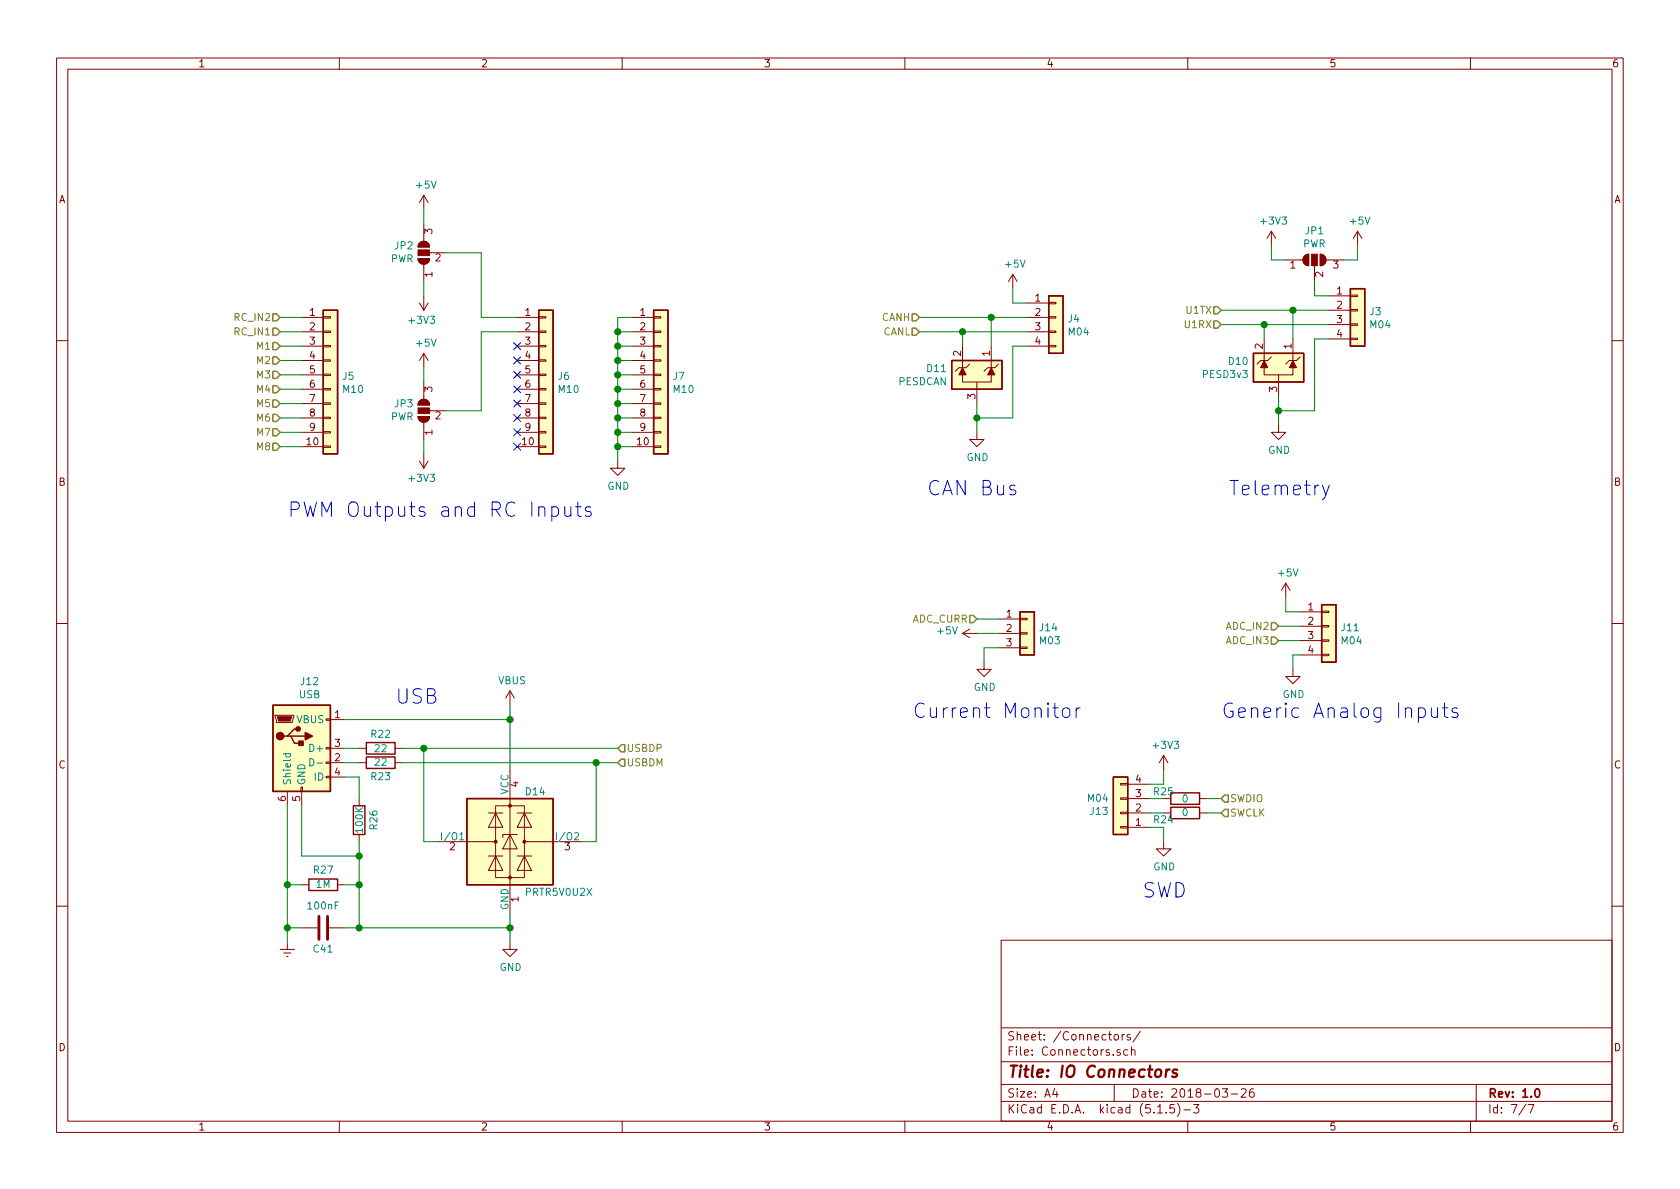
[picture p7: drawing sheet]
EESchema Schematic File Version 4
EELAYER 30 0
EELAYER END
$Descr A4 11693 8268
encoding utf-8
Sheet 6 7
Title "IO Connectors"
Date "2018-03-26"
Rev "1.0"
Comp ""
Comment1 ""
Comment2 ""
Comment3 ""
Comment4 ""
$EndDescr
Wire Wire Line
	2100 2400 1950 2400
Wire Wire Line
	2100 2500 1950 2500
Wire Wire Line
	2100 2600 1950 2600
Wire Wire Line
	2100 2700 1950 2700
Wire Wire Line
	2100 2800 1950 2800
Wire Wire Line
	2100 2900 1950 2900
Wire Wire Line
	2100 3000 1950 3000
Wire Wire Line
	2100 3100 1950 3100
Text HLabel 1950 2400 0    50   Input ~ 0
M1
Text HLabel 1950 2500 0    50   Input ~ 0
M2
Text HLabel 1950 2600 0    50   Input ~ 0
M3
Text HLabel 1950 2700 0    50   Input ~ 0
M4
Text HLabel 1950 2800 0    50   Input ~ 0
M5
Text HLabel 1950 2900 0    50   Input ~ 0
M6
Text HLabel 1950 3000 0    50   Input ~ 0
M7
Text HLabel 1950 3100 0    50   Input ~ 0
M8
$Comp
L power:GND #PWR048
U 1 1
P 4300 3200
F 0 "#PWR048" H 4300 2950 50  0001 C CNN
F 1 "GND" H 4305 3027 50  0000 C CNN
F 2 "" H 4300 3200 50  0001 C CNN
F 3 "" H 4300 3200 50  0001 C CNN
	1    4300 3200
	1    0    0    -1  
$EndComp
Wire Wire Line
	4300 3200 4300 3100
Wire Wire Line
	4300 2400 4400 2400
Wire Wire Line
	4400 2500 4300 2500
Connection ~ 4300 2500
Wire Wire Line
	4300 2500 4300 2400
Wire Wire Line
	4400 2600 4300 2600
Connection ~ 4300 2600
Wire Wire Line
	4300 2600 4300 2500
Wire Wire Line
	4400 2700 4300 2700
Connection ~ 4300 2700
Wire Wire Line
	4300 2700 4300 2600
Wire Wire Line
	4400 2800 4300 2800
Connection ~ 4300 2800
Wire Wire Line
	4300 2800 4300 2700
Wire Wire Line
	4400 2900 4300 2900
Connection ~ 4300 2900
Wire Wire Line
	4300 2900 4300 2800
Wire Wire Line
	4400 3000 4300 3000
Connection ~ 4300 3000
Wire Wire Line
	4300 3000 4300 2900
Wire Wire Line
	4400 3100 4300 3100
Connection ~ 4300 3100
Wire Wire Line
	4300 3100 4300 3000
$Comp
L Jumper:SolderJumper_3_Open JP2
U 1 1
P 2950 1750
F 0 "JP2" V 2996 1818 50  0000 L CNN
F 1 "PWR" V 2905 1818 50  0000 L CNN
F 2 "PCB_Misc:JUMPER_DUAL_SMALL" H 2950 1750 50  0001 C CNN
F 3 "~" H 2950 1750 50  0001 C CNN
	1    2950 1750
	0    -1   -1   0   
$EndComp
$Comp
L power:+3V3 #PWR056
U 1 1
P 2950 2050
F 0 "#PWR056" H 2950 1900 50  0001 C CNN
F 1 "+3V3" H 2965 2223 50  0000 C CNN
F 2 "" H 2950 2050 50  0001 C CNN
F 3 "" H 2950 2050 50  0001 C CNN
	1    2950 2050
	-1   0    0    1   
$EndComp
Wire Wire Line
	2950 2050 2950 1950
$Comp
L power:+5V #PWR051
U 1 1
P 2950 1450
F 0 "#PWR051" H 2950 1300 50  0001 C CNN
F 1 "+5V" H 2965 1623 50  0000 C CNN
F 2 "" H 2950 1450 50  0001 C CNN
F 3 "" H 2950 1450 50  0001 C CNN
	1    2950 1450
	1    0    0    -1  
$EndComp
Wire Wire Line
	2950 1450 2950 1550
Text HLabel 1950 2300 0    50   Input ~ 0
RC_IN1
$Comp
L Jumper:SolderJumper_3_Open JP3
U 1 1
P 2950 2850
F 0 "JP3" V 2996 2918 50  0000 L CNN
F 1 "PWR" V 2905 2918 50  0000 L CNN
F 2 "PCB_Misc:JUMPER_DUAL_SMALL" H 2950 2850 50  0001 C CNN
F 3 "~" H 2950 2850 50  0001 C CNN
	1    2950 2850
	0    -1   -1   0   
$EndComp
$Comp
L power:+3V3 #PWR057
U 1 1
P 2950 3150
F 0 "#PWR057" H 2950 3000 50  0001 C CNN
F 1 "+3V3" H 2965 3323 50  0000 C CNN
F 2 "" H 2950 3150 50  0001 C CNN
F 3 "" H 2950 3150 50  0001 C CNN
	1    2950 3150
	-1   0    0    1   
$EndComp
Wire Wire Line
	2950 3150 2950 3050
$Comp
L power:+5V #PWR052
U 1 1
P 2950 2550
F 0 "#PWR052" H 2950 2400 50  0001 C CNN
F 1 "+5V" H 2965 2723 50  0000 C CNN
F 2 "" H 2950 2550 50  0001 C CNN
F 3 "" H 2950 2550 50  0001 C CNN
	1    2950 2550
	1    0    0    -1  
$EndComp
Wire Wire Line
	2950 2550 2950 2650
Text HLabel 1950 2200 0    50   Input ~ 0
RC_IN2
NoConn ~ 3600 3100
NoConn ~ 3600 3000
NoConn ~ 3600 2900
NoConn ~ 3600 2800
NoConn ~ 3600 2700
NoConn ~ 3600 2600
NoConn ~ 3600 2500
NoConn ~ 3600 2400
$Comp
L Connector_Generic:Conn_01x04 J4
U 1 1
P 7350 2200
F 0 "J4" H 7429 2192 50  0000 L CNN
F 1 "M04" H 7429 2101 50  0000 L CNN
F 2 "ConnectorExt:M04" H 7350 2200 50  0001 C CNN
F 3 "~" H 7350 2200 50  0001 C CNN
	1    7350 2200
	1    0    0    -1  
$EndComp
$Comp
L power:GND #PWR050
U 1 1
P 6800 3000
F 0 "#PWR050" H 6800 2750 50  0001 C CNN
F 1 "GND" H 6805 2827 50  0000 C CNN
F 2 "" H 6800 3000 50  0001 C CNN
F 3 "" H 6800 3000 50  0001 C CNN
	1    6800 3000
	1    0    0    -1  
$EndComp
Wire Wire Line
	7150 2400 7050 2400
Wire Wire Line
	7150 2200 6900 2200
Wire Wire Line
	7150 2300 6700 2300
Text HLabel 6400 2200 0    50   Input ~ 0
CANH
Text HLabel 6400 2300 0    50   Input ~ 0
CANL
$Comp
L power:+5V #PWR047
U 1 1
P 7050 2000
F 0 "#PWR047" H 7050 1850 50  0001 C CNN
F 1 "+5V" H 7065 2173 50  0000 C CNN
F 2 "" H 7050 2000 50  0001 C CNN
F 3 "" H 7050 2000 50  0001 C CNN
	1    7050 2000
	1    0    0    -1  
$EndComp
Wire Wire Line
	7150 2100 7050 2100
Wire Wire Line
	7050 2100 7050 2000
$Comp
L ESD:PESD3V3L2BT D11
U 1 1
P 6800 2600
F 0 "D11" H 7005 2646 50  0000 L CNN
F 1 "PESDCAN" H 7005 2555 50  0000 L CNN
F 2 "STD_SMD:SOT-23" H 7025 2550 50  0001 L CNN
F 3 "" H 6925 2725 50  0001 C CNN
	1    6800 2600
	-1   0    0    -1  
$EndComp
Wire Wire Line
	6700 2400 6700 2300
Connection ~ 6700 2300
Wire Wire Line
	6700 2300 6400 2300
Wire Wire Line
	6900 2400 6900 2200
Connection ~ 6900 2200
Wire Wire Line
	6900 2200 6400 2200
Wire Wire Line
	6800 3000 6800 2900
Wire Wire Line
	6800 2900 7050 2900
Wire Wire Line
	7050 2400 7050 2900
Connection ~ 6800 2900
Wire Wire Line
	6800 2900 6800 2800
$Comp
L Connector_Generic:Conn_01x04 J3
U 1 1
P 9450 2150
F 0 "J3" H 9529 2142 50  0000 L CNN
F 1 "M04" H 9529 2051 50  0000 L CNN
F 2 "ConnectorExt:M04" H 9450 2150 50  0001 C CNN
F 3 "~" H 9450 2150 50  0001 C CNN
	1    9450 2150
	1    0    0    -1  
$EndComp
$Comp
L power:GND #PWR049
U 1 1
P 8900 2950
F 0 "#PWR049" H 8900 2700 50  0001 C CNN
F 1 "GND" H 8905 2777 50  0000 C CNN
F 2 "" H 8900 2950 50  0001 C CNN
F 3 "" H 8900 2950 50  0001 C CNN
	1    8900 2950
	1    0    0    -1  
$EndComp
Wire Wire Line
	9250 2350 9150 2350
Wire Wire Line
	9250 2150 9000 2150
Wire Wire Line
	9250 2250 8800 2250
Text HLabel 8500 2150 0    50   Input ~ 0
U1TX
Text HLabel 8500 2250 0    50   Input ~ 0
U1RX
$Comp
L power:+5V #PWR046
U 1 1
P 9450 1700
F 0 "#PWR046" H 9450 1550 50  0001 C CNN
F 1 "+5V" H 9465 1873 50  0000 C CNN
F 2 "" H 9450 1700 50  0001 C CNN
F 3 "" H 9450 1700 50  0001 C CNN
	1    9450 1700
	1    0    0    -1  
$EndComp
Wire Wire Line
	9250 2050 9150 2050
$Comp
L ESD:PESD3V3L2BT D10
U 1 1
P 8900 2550
F 0 "D10" H 9105 2596 50  0000 L CNN
F 1 "PESD3v3" H 9105 2505 50  0000 L CNN
F 2 "STD_SMD:SOT-23" H 9125 2500 50  0001 L CNN
F 3 "" H 9025 2675 50  0001 C CNN
	1    8900 2550
	-1   0    0    -1  
$EndComp
Wire Wire Line
	8800 2350 8800 2250
Connection ~ 8800 2250
Wire Wire Line
	8800 2250 8500 2250
Wire Wire Line
	9000 2350 9000 2150
Connection ~ 9000 2150
Wire Wire Line
	9000 2150 8500 2150
Wire Wire Line
	8900 2950 8900 2850
Wire Wire Line
	8900 2850 9150 2850
Wire Wire Line
	9150 2350 9150 2850
Connection ~ 8900 2850
Wire Wire Line
	8900 2850 8900 2750
$Comp
L Jumper:SolderJumper_3_Open JP1
U 1 1
P 9150 1800
F 0 "JP1" H 9150 2005 50  0000 C CNN
F 1 "PWR" H 9150 1914 50  0000 C CNN
F 2 "PCB_Misc:JUMPER_DUAL_SMALL" H 9150 1800 50  0001 C CNN
F 3 "~" H 9150 1800 50  0001 C CNN
	1    9150 1800
	1    0    0    -1  
$EndComp
Wire Wire Line
	9350 1800 9450 1800
Wire Wire Line
	9450 1800 9450 1700
Wire Wire Line
	9150 2050 9150 1950
$Comp
L power:+3V3 #PWR045
U 1 1
P 8850 1700
F 0 "#PWR045" H 8850 1550 50  0001 C CNN
F 1 "+3V3" H 8865 1873 50  0000 C CNN
F 2 "" H 8850 1700 50  0001 C CNN
F 3 "" H 8850 1700 50  0001 C CNN
	1    8850 1700
	1    0    0    -1  
$EndComp
Wire Wire Line
	8950 1800 8850 1800
Wire Wire Line
	8850 1800 8850 1700
$Comp
L Connector_Generic:Conn_01x04 J13
U 1 1
P 7800 5650
F 0 "J13" H 7879 5642 50  0000 L CNN
F 1 "M04" H 7879 5551 50  0000 L CNN
F 2 "ConnectorExt:M04-1.25T" H 7800 5650 50  0001 C CNN
F 3 "~" H 7800 5650 50  0001 C CNN
	1    7800 5650
	-1   0    0    1   
$EndComp
$Comp
L power:GND #PWR065
U 1 1
P 8100 5850
F 0 "#PWR065" H 8100 5600 50  0001 C CNN
F 1 "GND" H 8105 5677 50  0000 C CNN
F 2 "" H 8100 5850 50  0001 C CNN
F 3 "" H 8100 5850 50  0001 C CNN
	1    8100 5850
	1    0    0    -1  
$EndComp
Wire Wire Line
	8000 5450 8100 5450
Wire Wire Line
	8100 5450 8100 5350
Wire Wire Line
	8000 5650 8100 5650
Wire Wire Line
	8000 5550 8100 5550
$Comp
L power:+3V3 #PWR062
U 1 1
P 8100 5350
F 0 "#PWR062" H 8100 5200 50  0001 C CNN
F 1 "+3V3" H 8115 5523 50  0000 C CNN
F 2 "" H 8100 5350 50  0001 C CNN
F 3 "" H 8100 5350 50  0001 C CNN
	1    8100 5350
	1    0    0    -1  
$EndComp
Wire Wire Line
	8000 5750 8100 5750
Wire Wire Line
	8100 5750 8100 5850
Text HLabel 8500 5550 2    50   Input ~ 0
SWDIO
Text HLabel 8500 5650 2    50   Input ~ 0
SWCLK
$Comp
L Device:R R24
U 1 1
P 8250 5650
F 0 "R24" V 8200 5800 50  0000 C CNN
F 1 "0" V 8250 5650 50  0000 C CNN
F 2 "STD_SMD:R_0402" V 8180 5650 50  0001 C CNN
F 3 "" H 8250 5650 50  0001 C CNN
	1    8250 5650
	0    -1   -1   0   
$EndComp
$Comp
L Device:R R25
U 1 1
P 8250 5550
F 0 "R25" V 8200 5700 50  0000 C CNN
F 1 "0" V 8250 5550 50  0000 C CNN
F 2 "STD_SMD:R_0402" V 8180 5550 50  0001 C CNN
F 3 "" H 8250 5550 50  0001 C CNN
	1    8250 5550
	0    -1   1    0   
$EndComp
Wire Wire Line
	8500 5650 8400 5650
Wire Wire Line
	8500 5550 8400 5550
$Comp
L SimpleFC-rescue:USB_B_Micro-Connector_Specialized-SimpleFC-cache J12
U 1 1
P 2100 5200
F 0 "J12" H 2155 5667 50  0000 C CNN
F 1 "USB" H 2155 5576 50  0000 C CNN
F 2 "USB-Connectors:USB-AB-MICRO" H 2250 5150 50  0001 C CNN
F 3 "~" H 2250 5150 50  0001 C CNN
	1    2100 5200
	1    0    0    -1  
$EndComp
$Comp
L power:GND #PWR066
U 1 1
P 3550 6550
F 0 "#PWR066" H 3550 6300 50  0001 C CNN
F 1 "GND" H 3555 6377 50  0000 C CNN
F 2 "" H 3550 6550 50  0001 C CNN
F 3 "" H 3550 6550 50  0001 C CNN
	1    3550 6550
	1    0    0    -1  
$EndComp
$Comp
L power:VBUS #PWR061
U 1 1
P 3550 4900
F 0 "#PWR061" H 3550 4750 50  0001 C CNN
F 1 "VBUS" H 3565 5073 50  0000 C CNN
F 2 "" H 3550 4900 50  0001 C CNN
F 3 "" H 3550 4900 50  0001 C CNN
	1    3550 4900
	1    0    0    -1  
$EndComp
$Comp
L Device:R R22
U 1 1
P 2650 5200
F 0 "R22" V 2550 5200 50  0000 C CNN
F 1 "22" V 2650 5200 50  0000 C CNN
F 2 "STD_SMD:R_0603_HandSoldering" V 2580 5200 50  0001 C CNN
F 3 "" H 2650 5200 50  0001 C CNN
	1    2650 5200
	0    1    1    0   
$EndComp
$Comp
L Device:R R23
U 1 1
P 2650 5300
F 0 "R23" V 2550 5300 50  0000 C CNN
F 1 "22" V 2650 5300 50  0000 C CNN
F 2 "STD_SMD:R_0603_HandSoldering" V 2580 5300 50  0001 C CNN
F 3 "" H 2650 5300 50  0001 C CNN
	1    2650 5300
	0    1    -1   0   
$EndComp
Wire Wire Line
	2400 5300 2500 5300
$Comp
L SimpleFC-rescue:PRTR5V0U2X-Power_Protection D14
U 1 1
P 3550 5850
AR Path="/5A67690A" Ref="D14"  Part="1" 
AR Path="/5A638790/5A67690A" Ref="D14"  Part="1" 
F 0 "D14" H 3650 6200 50  0000 L CNN
F 1 "PRTR5V0U2X" H 3650 5500 50  0000 L CNN
F 2 "ESD:SOT143B" H 3610 5850 50  0001 C CNN
F 3 "https://assets.nexperia.com/documents/data-sheet/PRTR5V0U2X.pdf" H 3610 5850 50  0001 C CNN
	1    3550 5850
	1    0    0    -1  
$EndComp
Wire Wire Line
	3550 5000 3550 4900
Wire Wire Line
	2400 5000 3550 5000
Wire Wire Line
	2800 5200 2950 5200
Wire Wire Line
	3550 5350 3550 5000
Connection ~ 3550 5000
Text HLabel 4300 5200 2    50   Input ~ 0
USBDP
Text HLabel 4300 5300 2    50   Input ~ 0
USBDM
$Comp
L Device:R R27
U 1 1
P 2250 6150
F 0 "R27" V 2350 6150 50  0000 C CNN
F 1 "1M" V 2250 6150 50  0000 C CNN
F 2 "STD_SMD:R_0603_HandSoldering" V 2180 6150 50  0001 C CNN
F 3 "" H 2250 6150 50  0001 C CNN
	1    2250 6150
	0    1    -1   0   
$EndComp
$Comp
L Device:C C41
U 1 1
P 2250 6450
F 0 "C41" V 2100 6450 50  0000 C CNN
F 1 "100nF" V 2400 6450 50  0000 C CNN
F 2 "STD_SMD:C_0603_HandSoldering" H 2288 6300 50  0001 C CNN
F 3 "" H 2250 6450 50  0001 C CNN
	1    2250 6450
	0    -1   -1   0   
$EndComp
Wire Wire Line
	2100 6450 2000 6450
Wire Wire Line
	2000 6450 2000 6150
Wire Wire Line
	3550 6350 3550 6450
Wire Wire Line
	2100 6150 2000 6150
Connection ~ 2000 6150
Wire Wire Line
	2000 6150 2000 5600
Wire Wire Line
	2100 5600 2100 5950
Wire Wire Line
	2100 5950 2500 5950
Wire Wire Line
	2500 5950 2500 6150
Wire Wire Line
	2500 6150 2400 6150
Wire Wire Line
	2400 6450 2500 6450
Wire Wire Line
	2500 6450 2500 6150
Connection ~ 2500 6150
Wire Wire Line
	2500 6450 3550 6450
Connection ~ 2500 6450
Connection ~ 3550 6450
Wire Wire Line
	3550 6450 3550 6550
$Comp
L Device:R R26
U 1 1
P 2500 5700
F 0 "R26" V 2600 5700 50  0000 C CNN
F 1 "100K" V 2500 5700 50  0000 C CNN
F 2 "STD_SMD:R_0603_HandSoldering" V 2430 5700 50  0001 C CNN
F 3 "" H 2500 5700 50  0001 C CNN
	1    2500 5700
	1    0    0    1   
$EndComp
Wire Wire Line
	2400 5400 2500 5400
Wire Wire Line
	2500 5400 2500 5550
Wire Wire Line
	2500 5850 2500 5950
Connection ~ 2500 5950
$Comp
L Connector_Generic:Conn_01x03 J14
U 1 1
P 7150 4400
F 0 "J14" H 7229 4442 50  0000 L CNN
F 1 "M03" H 7229 4351 50  0000 L CNN
F 2 "ConnectorExt:M03" H 7150 4400 50  0001 C CNN
F 3 "~" H 7150 4400 50  0001 C CNN
	1    7150 4400
	1    0    0    -1  
$EndComp
$Comp
L power:GND #PWR064
U 1 1
P 6850 4600
F 0 "#PWR064" H 6850 4350 50  0001 C CNN
F 1 "GND" H 6855 4427 50  0000 C CNN
F 2 "" H 6850 4600 50  0001 C CNN
F 3 "" H 6850 4600 50  0001 C CNN
	1    6850 4600
	1    0    0    -1  
$EndComp
Wire Wire Line
	6950 4500 6850 4500
Wire Wire Line
	6850 4500 6850 4600
$Comp
L power:+5V #PWR063
U 1 1
P 6800 4400
F 0 "#PWR063" H 6800 4250 50  0001 C CNN
F 1 "+5V" V 6815 4528 50  0000 L CNN
F 2 "" H 6800 4400 50  0001 C CNN
F 3 "" H 6800 4400 50  0001 C CNN
	1    6800 4400
	0    -1   -1   0   
$EndComp
Wire Wire Line
	6800 4400 6950 4400
Wire Wire Line
	6950 4300 6800 4300
Text HLabel 6800 4300 0    50   Input ~ 0
ADC_CURR
$Comp
L Connector_Generic:Conn_01x04 J11
U 1 1
P 9250 4350
F 0 "J11" H 9329 4342 50  0000 L CNN
F 1 "M04" H 9329 4251 50  0000 L CNN
F 2 "ConnectorExt:M04" H 9250 4350 50  0001 C CNN
F 3 "~" H 9250 4350 50  0001 C CNN
	1    9250 4350
	1    0    0    -1  
$EndComp
$Comp
L power:GND #PWR060
U 1 1
P 9000 4650
F 0 "#PWR060" H 9000 4400 50  0001 C CNN
F 1 "GND" H 9005 4477 50  0000 C CNN
F 2 "" H 9000 4650 50  0001 C CNN
F 3 "" H 9000 4650 50  0001 C CNN
	1    9000 4650
	1    0    0    -1  
$EndComp
Text HLabel 8900 4350 0    50   Input ~ 0
ADC_IN2
Text HLabel 8900 4450 0    50   Input ~ 0
ADC_IN3
$Comp
L power:+5V #PWR058
U 1 1
P 8950 4150
F 0 "#PWR058" H 8950 4000 50  0001 C CNN
F 1 "+5V" H 8965 4323 50  0000 C CNN
F 2 "" H 8950 4150 50  0001 C CNN
F 3 "" H 8950 4150 50  0001 C CNN
	1    8950 4150
	1    0    0    -1  
$EndComp
Wire Wire Line
	9050 4250 8950 4250
Wire Wire Line
	8950 4250 8950 4150
Wire Wire Line
	9000 4650 9000 4550
Wire Wire Line
	2400 5200 2500 5200
Wire Wire Line
	3050 5850 2950 5850
Wire Wire Line
	2950 5850 2950 5200
Wire Wire Line
	2800 5300 4150 5300
Connection ~ 2950 5200
Wire Wire Line
	4050 5850 4150 5850
Wire Wire Line
	4150 5850 4150 5300
Wire Wire Line
	2950 5200 4300 5200
Connection ~ 4150 5300
Wire Wire Line
	4150 5300 4300 5300
Wire Wire Line
	8900 4350 9050 4350
Wire Wire Line
	8900 4450 9050 4450
$Comp
L Connector_Generic:Conn_01x10 J7
U 1 1
P 4600 2600
F 0 "J7" H 4679 2592 50  0000 L CNN
F 1 "M10" H 4679 2501 50  0000 L CNN
F 2 "ConnectorExt:M10" H 4600 2600 50  0001 C CNN
F 3 "~" H 4600 2600 50  0001 C CNN
	1    4600 2600
	1    0    0    -1  
$EndComp
$Comp
L Connector_Generic:Conn_01x10 J6
U 1 1
P 3800 2600
F 0 "J6" H 3879 2592 50  0000 L CNN
F 1 "M10" H 3879 2501 50  0000 L CNN
F 2 "ConnectorExt:M10" H 3800 2600 50  0001 C CNN
F 3 "~" H 3800 2600 50  0001 C CNN
	1    3800 2600
	1    0    0    -1  
$EndComp
$Comp
L Connector_Generic:Conn_01x10 J5
U 1 1
P 2300 2600
F 0 "J5" H 2379 2592 50  0000 L CNN
F 1 "M10" H 2379 2501 50  0000 L CNN
F 2 "ConnectorExt:M10" H 2300 2600 50  0001 C CNN
F 3 "~" H 2300 2600 50  0001 C CNN
	1    2300 2600
	1    0    0    -1  
$EndComp
Wire Wire Line
	1950 2300 2100 2300
Wire Wire Line
	1950 2200 2100 2200
Wire Wire Line
	3350 1750 3350 2200
Wire Wire Line
	3350 2200 3600 2200
Wire Wire Line
	4400 2200 4300 2200
Wire Wire Line
	4300 2200 4300 2300
Connection ~ 4300 2400
Wire Wire Line
	4400 2300 4300 2300
Connection ~ 4300 2300
Wire Wire Line
	4300 2300 4300 2400
Wire Wire Line
	9000 4550 9050 4550
$Comp
L power:Earth #PWR070
U 1 1
P 2000 6550
F 0 "#PWR070" H 2000 6300 50  0001 C CNN
F 1 "Earth" H 2000 6400 50  0001 C CNN
F 2 "" H 2000 6550 50  0001 C CNN
F 3 "~" H 2000 6550 50  0001 C CNN
	1    2000 6550
	1    0    0    -1  
$EndComp
Wire Wire Line
	2000 6550 2000 6450
Connection ~ 2000 6450
Wire Wire Line
	3100 1750 3350 1750
Wire Wire Line
	3100 2850 3350 2850
Wire Wire Line
	3350 2850 3350 2300
Wire Wire Line
	3350 2300 3600 2300
Text Notes 2750 4900 0    100  ~ 0
USB
Text Notes 2000 3600 0    100  ~ 0
PWM Outputs and RC Inputs
Text Notes 6450 3450 0    100  ~ 0
CAN Bus
Text Notes 8550 3450 0    100  ~ 0
Telemetry
Text Notes 6350 5000 0    100  ~ 0
Current Monitor
Text Notes 8500 5000 0    100  ~ 0
Generic Analog Inputs
Text Notes 7950 6250 0    100  ~ 0
SWD
$EndSCHEMATC
